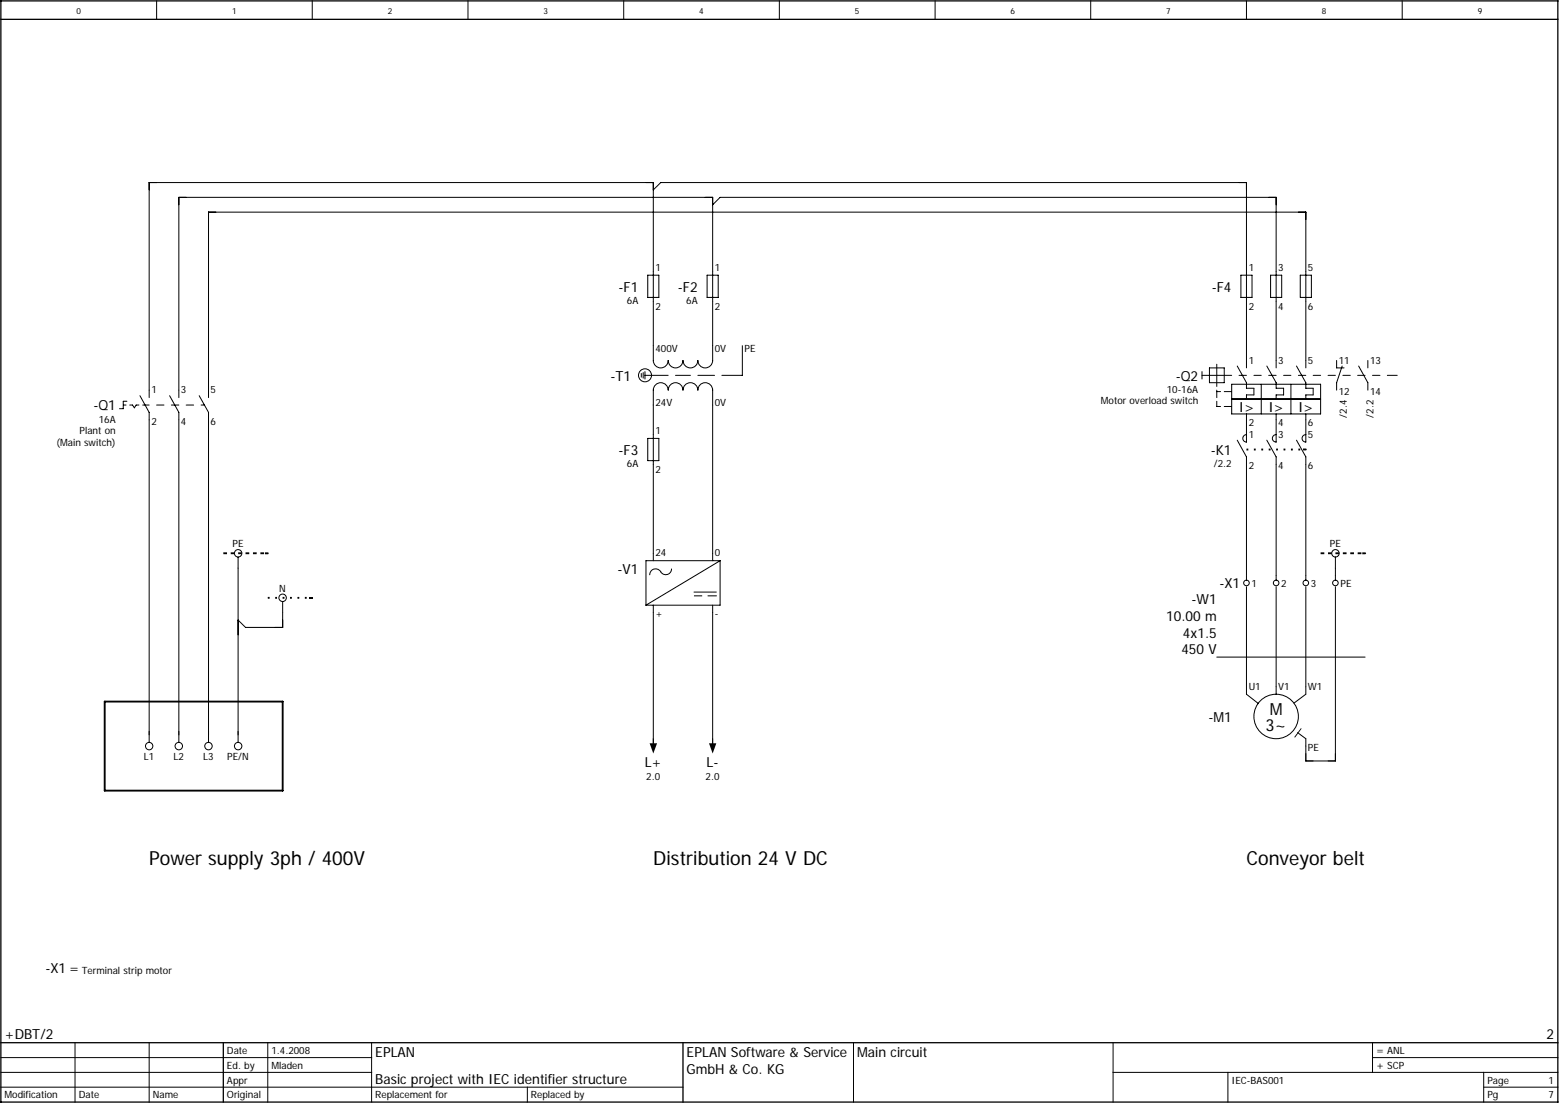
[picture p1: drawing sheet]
<svg xmlns="http://www.w3.org/2000/svg" width="297mm" height="210mm" viewBox="0 0 297 210" stroke-linecap="round" stroke-linejoin="round" font-family="sans-serif">
<g fill="none" stroke="#010101" stroke-width=".19">
<path d="M29.8 .2v3.5M59.5 .2v3.5M89.1 .2v3.5M118.8 .2v3.5M148.4 .2v3.5M178.1 .2v3.5M207.7 .2v3.5M237.3 .2v3.5M267 .2v3.5M124.4 36.2l1.4-1.4h111.5v16.9M135.7 39l1.4-1.4h105.9v14.1M124.4 51.7v-16.9h-96v39.5"/>
<path d="M124.4 57.3v8.5M135.7 51.7v-14.1h-101.6v36.7M135.7 57.3v8.5M237.3 57.3v11.3M243 57.3v11.3M248.6 51.7v-11.3h-208.9v33.9M248.6 57.3v11.3M28.4 79.9v60M34.1 79.9v60M39.7 79.9v60M124.4 77.1v5.6M135.7 77.1v28.2"/>
<path d="M237.3 79.9v2.8M243 79.9v2.8M248.6 79.9v2.8M124.4 88.4v16.9M237.3 88.4v21.2M243 88.4v21.2M248.6 88.4v21.2M45.3 108.2v31.7M53.8 116.6v2.8h-7l-1.5-1.4v2.9M124.4 116.6v26.1M135.7 116.6v26.1M237.3 111.7v19"/>
<path d="M243 111.7v19M248.6 111.7v19M254.3 111.7v33.2h-5.7v-2.9M254.3 108.2v1.4M14.3 198.5v11.3M28.4 198.5v11.3M51 198.5v11.3M70.8 198.5v11.3M162.5 198.5v11.3M211.9 198.5v11.3M261.3 198.5v5.7M.2 207h129.8"/>
<path d="M.2 204.2h70.6M.2 201.3h70.6M100.4 207v2.8M211.9 204.2h84.7M233.8 204.2v5.6M261.3 201.3h35.3M282.5 207h14.1M282.5 204.2v5.6"/>
</g>
<path d="M.2 3.7h296.4M.2 .2h296.4v209.6h-296.4zM.2 198.5h296.4M42.5 198.5v11.3M130 198.5v11.3" fill="none" stroke="#010101" stroke-width=".25"/>
<path d="M19.9 133.6h33.9v16.9h-33.9z" fill="none" stroke="#010101" stroke-width=".35"/>
<path d="M42.5 105.3h8.5" fill="none" stroke="#010101" stroke-width=".35" stroke-dasharray=".7 .7" stroke-linecap="butt"/>
<path d="M50.5 105.2h.6v.3h-.6z" fill="#010101"/>
<path d="M51 113.8h8.5" fill="none" stroke="#010101" stroke-width=".35" stroke-dasharray=".4 1.1 .4 1.1" stroke-linecap="butt"/>
<path d="M58.9 113.6h.7v.4h-.7z" fill="#010101"/>
<path d="M248.6 143.4v1.5h1.4M254.3 143.4v1.5h-1.4" fill="none" stroke="#010101" stroke-width=".19"/>
<path d="M251.5 105.3h8.4" fill="none" stroke="#010101" stroke-width=".35" stroke-dasharray=".7 .7" stroke-linecap="butt"/>
<path d="M259.4 105.2h.5l.2 .1-.2 .2h-.5z" fill="#010101"/>
<path d="M237.3 85.6h11.3" fill="none" stroke="#010101" stroke-width=".35" stroke-dasharray=".4 1.1 .4 1.1" stroke-linecap="butt"/>
<path d="M248.1 85.4h.5l.2 .2-.2 .1h-.5z" fill="#010101"/>
<g fill="none" stroke="#010101" stroke-width=".19">
<path d="M123.3 52.4h2.2v4.2h-2.2zM124.4 51.7v5.6M134.6 52.4h2.2v4.2h-2.2zM135.7 51.7v5.6M236.3 52.4h2.1v4.2h-2.1zM237.3 51.7v5.6M241.9 52.4h2.1v4.2h-2.1zM243 51.7v5.6M247.6 52.4h2.1v4.2h-2.1zM248.6 51.7v5.6M23.5 77.1h.5M24.2 76.4h-.7v1.4h-.7"/>
<path d="M24.7 77.1h.5l.4 .5 .3-.5h.6M26.6 75.3l1.8 3.2v1.4M27.2 77.1h1.2M28.4 74.3v1.4M29.8 77.1h1.4M32.3 75.3l1.8 3.2v1.4M32.6 77.1h1.5M34.1 74.3v1.4M35.5 77.1h1.4M37.9 75.3l1.8 3.2v1.4M38.3 77.1h.6M39.7 74.3v1.4"/>
<path d="M122.1 71.1v.7M122.5 70.9v1.1M122.8 71.5h4.4M122.8 70.7v1.5M124.4 65.8v2.8a1.42 1.42 0 0 0 1.4 1.4 1.42 1.42 0 0 0 1.4-1.4 1.41 1.41 0 0 0 1.4 1.4 1.41 1.41 0 0 0 1.4-1.4 1.42 1.42 0 0 0 1.5 1.4 1.42 1.42 0 0 0 1.4-1.4 1.41 1.41 0 0 0 1.4 1.4 1.41 1.41 0 0 0 1.4-1.4v-2.8M124.4 77.1v-2.8a1.42 1.42 0 0 1 1.4-1.4 1.42 1.42 0 0 1 1.4 1.4 1.41 1.41 0 0 1 1.4-1.4 1.41 1.41 0 0 1 1.4 1.4 1.42 1.42 0 0 1 1.5-1.4 1.42 1.42 0 0 1 1.4 1.4 1.41 1.41 0 0 1 1.4-1.4 1.41 1.41 0 0 1 1.4 1.4v2.8M128.6 71.5h2.9M132.9 71.5h3.2M141.3 65.8v5.7h-3.8M228.9 71.5h5.6M228.9 70.7v1.5M230.3 70h2.8v2.9h-2.8z"/>
<path d="M231.7 76.4v1h.7M231.7 69.3v4.3M231.7 74.3v1.4M231.7 74.5h.7M233.1 77.4h1.4M233.1 74.5h1.4M234.5 76h17M234.5 73.2h17v5.6h-17zM235.6 69.7l1.7 3.2v1h1.5v1.3h-1.5v.8M235.9 71.5h1.4M237.3 68.6v1.4M237.3 78.8v1.1"/>
<path d="M238.8 71.5h1.4M240.2 73.2v5.6M241.2 69.7l1.8 3.2v1h1.4v1.3h-1.4v.8M241.6 71.5h1.4M243 68.6v1.4M243 78.8v1.1M244.4 71.5h1.4M245.8 73.2v5.6M246.9 69.7l1.7 3.2v1h1.4v1.3h-1.4v.8M247.2 71.5h1.4M248.6 68.6v1.4M248.6 78.8v1.1"/>
<path d="M250 71.5h1.5M252.9 71.5h1.4M254.5 68.6v1.4h1.4M255.6 69.7l-1.1 3.2v1.4M255.7 71.5h1.4M258.5 71.5h1.4M258.7 69.7l1.8 3.2v1.4M260.5 68.6v1.4M261.3 71.5h1.5M264.2 71.5h1.8M123.3 83.5h2.2v4.2h-2.2zM124.4 82.7v5.7"/>
<path d="M235.6 83.8l1.7 3.2v1.4M236.8 82.9l.5-.2v1.5a.71 .71 0 0 1-.6-.5 .71 .71 0 0 1 .1-.8zM241.2 83.8l1.8 3.2v1.4M242.5 82.9l.5-.2v1.5a.71 .71 0 0 1-.7-.5 .71 .71 0 0 1 .2-.8zM246.9 83.8l1.7 3.2v1.4M248.1 82.9l.5-.2v1.5a.71 .71 0 0 1-.6-.5 .71 .71 0 0 1 .1-.8zM124.4 105.3v1.4M124.4 115.2v1.4M127.9 108.3a1.16 1.16 0 0 1-1.1 1.1 1.16 1.16 0 0 1-1.2-.8 1.11 1.11 0 0 0-1.2-.2 1.11 1.11 0 0 0-.7 1M132.1 113.4h1.6M132.1 112.7h4.3M134.8 113.4h1.6"/>
<path d="M135.7 105.3v1.4M135.7 115.2v1.4M137.1 106.7l-14.1 8.5M137.1 106.7v8.5h-14.1M137.1 106.7h-14.1v8.5M237.3 132.2l2.3 1.7M243 130.7v1.5M248.6 130.7v1.5M248.6 140.6v1.4"/>
<circle cx="122.8" cy="71.4" r="1.24"/>
<circle cx="243" cy="136.4" r="4.2"/>
</g>
<path d="M247.7 138.6l.1 .1-1.2 1.7-.2-.1z" fill="#010101"/>
<g fill="none" stroke="#010101" stroke-width=".19">
<path d="M237.3 109.6v.8M243 109.6v.8M248.6 109.6v.8M254.3 109.6v.8M231.7 125.1h28.2M237.3 130.7v1.5M247.1 139.5l1.5 1.1M248.6 132.2l-2.2 1.7"/>
<circle cx="237.3" cy="111" r=".53"/>
<circle cx="243" cy="111" r=".53"/>
<circle cx="248.6" cy="111" r=".53"/>
<circle cx="254.3" cy="111" r=".53"/>
</g>
<path d="M123.7 141.5h1.4l-.7 1.9z" fill="#010101"/>
<path d="M124.4 140.6v.9" fill="none" stroke="#010101" stroke-width=".19"/>
<path d="M135 141.5h1.4l-.7 1.9z" fill="#010101"/>
<g fill="none" stroke="#010101" stroke-width=".19">
<path d="M45.3 106v2.2M53.8 114.5v2.1M254.3 106v2.2M28.4 139.2v2.1M34.1 139.2v2.1M39.7 139.2v2.1M45.3 139.2v2.1M135.7 140.6v.9"/>
<circle cx="45.3" cy="105.3" r=".71"/>
<circle cx="53.8" cy="113.8" r=".71"/>
<circle cx="254.3" cy="105.3" r=".71"/>
<circle cx="28.4" cy="142" r=".7"/>
<circle cx="34" cy="142" r=".71"/>
<circle cx="39.7" cy="142" r=".71"/>
<circle cx="45.3" cy="142" r=".71"/>
</g>
<g font-size="3.7">
<text x="28.4" y="164.6">Power supply 3ph / 400V</text>
<text x="124.4" y="164.6">Distribution 24 V DC</text>
<text x="237.3" y="164.6">Conveyor belt</text>
</g>
<g font-size="3.2">
<text x="241.8" y="136.1">M</text>
<text x="241" y="139.2">3~</text>
</g>
<g font-size="2.6">
<text x="117.8" y="55.6">-F1</text>
<text x="129.1" y="55.6">-F2</text>
<text x="230.7" y="55.6">-F4</text>
<text x="116.2" y="72.5">-T1</text>
<text x="223.9" y="72.5">-Q2</text>
<text x="17.8" y="78.1">-Q1</text>
<text x="235.9" y="78.4">I&gt;</text>
<text x="241.5" y="78.4">I&gt;</text>
<text x="247.2" y="78.4">I&gt;</text>
<text x="117.8" y="86.6">-F3</text>
<text x="230.5" y="86.6">-K1</text>
<text x="117.6" y="109.2">-V1</text>
<text x="232.2" y="112">-X1</text>
<text x="222.1" y="118.2">10.00 m</text>
<text x="226.9" y="115">-W1</text>
<text x="225" y="124.5">450 V</text>
<text x="225.3" y="121.4">4x1.5</text>
<text x="230.1" y="137.4">-M1</text>
<text x="122.8" y="146.1">L+</text>
<text x="134.6" y="146.1">L-</text>
<text x="8.6" y="185.3">-X1 =</text>
<text x=".9" y="197.8">+DBT/2</text>
<text x="294.5" y="197.8">2</text>
<text x="71.5" y="201.3">EPLAN</text>
<text x="130.7" y="201.3">EPLAN Software &amp; Service</text>
<text x="163.2" y="201.3">Main circuit</text>
<text x="71.5" y="206.3">Basic project with IEC identifier structure</text>
<text x="130.7" y="204.5">GmbH &amp; Co. KG</text>
</g>
<g font-size="2.1">
<text x="262" y="203.4">+ SCP</text>
<text x="262" y="200.6">= ANL</text>
</g>
<g font-size="1.9">
<text x="124.8" y="51.6">1</text>
<text x="136.1" y="51.6">1</text>
<text x="237.8" y="51.6">1</text>
<text x="243.4" y="51.6">3</text>
<text x="249" y="51.6">5</text>
<text x="119.4" y="57.9">6A</text>
<text x="124.8" y="58.9">2</text>
<text x="130.7" y="57.9">6A</text>
<text x="136.1" y="58.9">2</text>
<text x="237.8" y="58.9">2</text>
<text x="243.4" y="58.9">4</text>
<text x="249" y="58.9">6</text>
<text x="124.8" y="67.1">400V</text>
<text x="136.1" y="67.1">0V</text>
<text x="141.7" y="67.1">PE</text>
<text x="237.8" y="69.2">1</text>
<text x="243.4" y="69.2">3</text>
<text x="249" y="69.2">5</text>
<text x="254.9" y="69.2">11</text>
<text x="260.9" y="69.2">13</text>
<text x="28.8" y="74.9">1</text>
<text x="34.5" y="74.9">3</text>
<text x="40.1" y="74.9">5</text>
<text x="124.8" y="77.3">24V</text>
<text x="136.1" y="77.3">0V</text>
<text x="209.6" y="77">Motor overload switch</text>
<text x="222.2" y="74.8">10-16A</text>
<text x="254.9" y="75.2">12</text>
<text x="260.9" y="75.2">14</text>
<text x="15.2" y="82.5">Plant on</text>
<text x="18.8" y="80.5">16A</text>
<text x="28.8" y="80.8">2</text>
<text x="34.5" y="80.8">4</text>
<text x="40.1" y="80.8">6</text>
<text x="124.8" y="82.6">1</text>
<text x="237.8" y="81.1">2</text>
<text x="237.8" y="83.3">1</text>
<text x="243.4" y="83.3">3</text>
<text x="243.4" y="81.1">4</text>
<text x="249" y="83.3">5</text>
<text x="249" y="81.1">6</text>
<text x="256.4" y="79.5" transform="rotate(-90 256.4 79.5)">/2.4</text>
<text x="261.5" y="79.5" transform="rotate(-90 261.5 79.5)">/2.2</text>
<text x="10.7" y="84.8">(Main switch)</text>
<text x="119.4" y="89">6A</text>
<text x="231.1" y="89">/2.2</text>
<text x="237.8" y="89.3">2</text>
<text x="243.4" y="89.3">4</text>
<text x="249" y="89.3">6</text>
<text x="124.8" y="90">2</text>
<text x="44.3" y="104.2">PE</text>
<text x="124.8" y="105.9">24</text>
<text x="136.1" y="105.9">0</text>
<text x="253.2" y="104.2">PE</text>
<text x="53.2" y="112.7">N</text>
<text x="238.3" y="111.7">1</text>
<text x="244" y="111.7">2</text>
<text x="249.6" y="111.7">3</text>
<text x="255.3" y="111.7">PE</text>
<text x="124.8" y="117.5">+</text>
<text x="136.1" y="117.5">-</text>
<text x="237.8" y="131.3">U1</text>
<text x="243.4" y="131.3">V1</text>
<text x="249" y="131.3">W1</text>
<text x="249" y="142.9">PE</text>
<text x="27.4" y="144.6">L1</text>
<text x="33" y="144.6">L2</text>
<text x="38.7" y="144.6">L3</text>
<text x="43.3" y="144.6">PE/N</text>
<text x="123.1" y="148.5">2.0</text>
<text x="134.4" y="148.5">2.0</text>
<text x="15.6" y="185.4">Terminal strip motor</text>
<text x="43.2" y="203.4">Ed. by</text>
<text x="43.2" y="200.6">Date</text>
<text x="51.7" y="203.4">Mladen</text>
<text x="51.7" y="200.6">1.4.2008</text>
<text x=".9" y="209.1">Modification</text>
<text x="15" y="209.1">Date</text>
<text x="29.1" y="209.1">Name</text>
<text x="43.2" y="209.1">Original</text>
<text x="43.2" y="206.3">Appr</text>
<text x="71.5" y="209.1">Replacement for</text>
<text x="101.1" y="209.1">Replaced by</text>
<text x="234.5" y="206.3">IEC-BAS001</text>
<text x="283.2" y="206.3">Page</text>
<text x="283.2" y="209.1">Pg</text>
<text x="294.9" y="209.1">7</text>
<text x="294.9" y="206.3">1</text>
</g>
<g font-size="1.6">
<text x="14.5" y="2.6">0</text>
<text x="44.2" y="2.6">1</text>
<text x="73.8" y="2.6">2</text>
<text x="103.5" y="2.6">3</text>
<text x="133.1" y="2.6">4</text>
<text x="162.8" y="2.6">5</text>
<text x="192.4" y="2.6">6</text>
<text x="222.1" y="2.6">7</text>
<text x="251.7" y="2.6">8</text>
<text x="281.4" y="2.6">9</text>
</g>
</svg>
